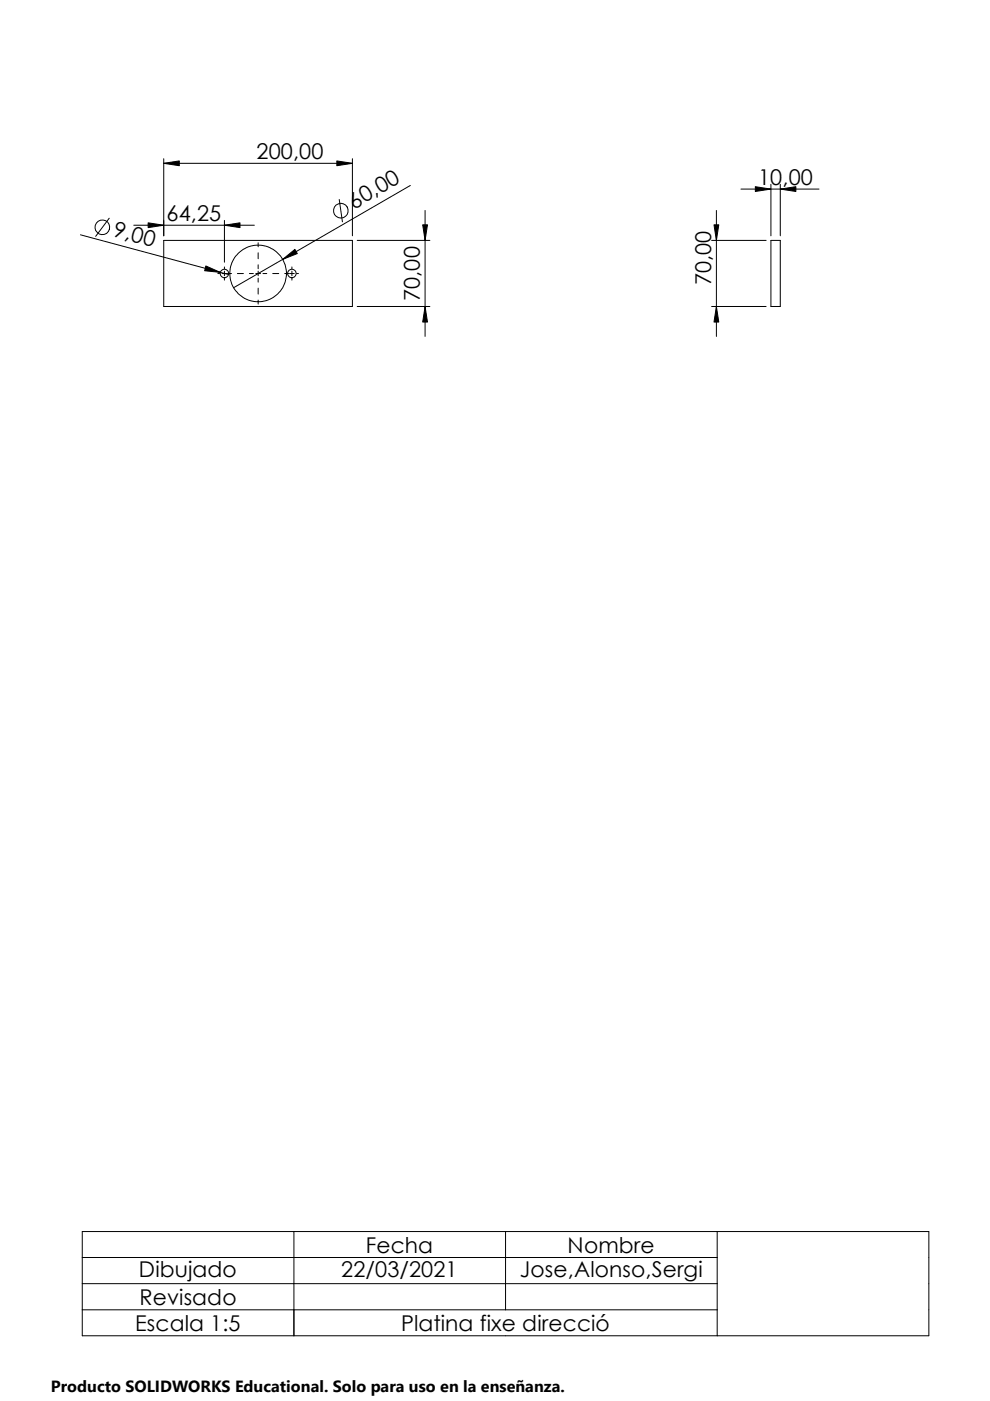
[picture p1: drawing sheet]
<svg xmlns="http://www.w3.org/2000/svg" width="210mm" height="297mm" viewBox="0 0 210 297" stroke-linecap="round" stroke-linejoin="round" font-family="sans-serif">
<g fill="none" stroke="#000" stroke-width=".21">
<path d="M34.7 34.6l3.3-.5v1zM34.7 33.7v16.3M34.7 34.6h40M71.4 34.1l3.3 .5-3.3 .5zM74.7 33.7v16.3M87 39.3l-37.5 21.7M160.1 39.6l3.3 .5-3.3 .5zM163.4 39.1v10.9M165.4 39.1v10.9M17.1 49.8l31.4 8.4M23.2 46.3l-2.9 3.8M28.4 47.8h25.5"/>
<path d="M31.4 47.2l3.3 .6-3.3 .5zM34.7 51h40v14h-40zM43.6 56.4l3.1 1.3-3.3-.3zM46.2 58h.4M47.1 58h1M47.6 47.8l3.3-.6v1.1zM47.6 46.7v8.9M47.6 56.6v.4M47.6 57.5v1M47.6 59v.4M48.2 58h.9M50.3 58h1.3"/>
<path d="M52.9 58h.8M54.2 58h1M54.7 51.5v.8M54.7 53.6v1.3M54.7 56.1v.9M54.7 57.5v1M54.7 59v.8M55.8 58h.8M57.8 58h1.3M59.9 55l2.6-2.1 .5 .9zM60.4 58h.8M61.4 58h1"/>
<path d="M61.9 56.6v.4M61.9 57.5v1M61.9 59v.4M62.9 58h.4M71.9 42.3l.7 4.7M75.7 51h15.4M89.6 47.7h1l-.5 3.3zM90.1 44.6v26.7M150.9 51h11.5M151.4 47.7h1l-.5 3.3zM151.9 44.6v26.7M157.1 40.1h16.6"/>
<path d="M163.4 51h2v14h-2zM165.4 40.1l3.3-.5v1zM54.7 61.1v1.3M54.7 63.6v.9M75.7 65h15.4M90.1 65l.5 3.3h-1zM150.9 65h11.5M151.9 65l.5 3.3h-1zM17.4 261.1h179.5v22.1h-179.5zM17.4 266.6h134.7M17.4 272.2h134.7M17.4 277.7h134.7"/>
<path d="M62.3 261.1v22.1M107.2 261.1v16.6M152.1 261.1v22.1"/>
<circle cx="21.7" cy="48.2" r="1.55"/>
<circle cx="47.6" cy="58" r=".9"/>
<circle cx="54.7" cy="58" r="6"/>
<circle cx="61.9" cy="58" r=".9"/>
<circle cx="72.3" cy="44.7" r="1.56"/>
</g>
<path d="M34.7 34.6l3.3-.5v1zM71.4 34.1l3.3 .5-3.3 .5zM31.4 47.2l3.3 .6-3.3 .5zM43.6 56.4l3.1 1.3-3.3-.3zM47.6 47.8l3.3-.6v1.1zM59.9 55l2.6-2.1 .5 .9zM89.6 47.7h1l-.5 3.3zM151.4 47.7h1l-.5 3.3zM160.1 39.6l3.3 .5-3.3 .5zM165.4 40.1l3.3-.5v1zM90.1 65l.5 3.3h-1zM151.9 65l.5 3.3h-1z" fill="#000"/>
<path d="M10.8 291.5h104.2v5.5h-104.2z" fill="#fff"/>
<g font-size="4.6">
<text x="54.4" y="33.7">200,00</text>
<text x="160.7" y="39.2">10,00</text>
<text x="35.3" y="46.8">64,25</text>
<text x="75" y="44.5" transform="rotate(-30 75 44.5)">60,00</text>
<text x="23.8" y="50" transform="rotate(15 23.8 50)">9,00</text>
<text x="89" y="63.8" transform="rotate(-90 89 63.8)">70,00</text>
<text x="150.8" y="60.5" transform="rotate(-90 150.8 60.5)">70,00</text>
<text x="77.6" y="265.6">Fecha</text>
<text x="120.4" y="265.6">Nombre</text>
<text x="29.5" y="270.7">Dibujado</text>
<text x="72.3" y="270.7">22/03/2021</text>
<text x="110.2" y="270.7">Jose,Alonso,Sergi</text>
<text x="29.5" y="276.7">Revisado</text>
<text x="28.7" y="282.2">Escala 1:5</text>
<text x="85" y="282.2">Platina fixe direcció</text>
</g>
<text font-size="3.4" x="10.8" y="295.2">Producto SOLIDWORKS Educational. Solo para uso en la enseñanza.</text>
</svg>
